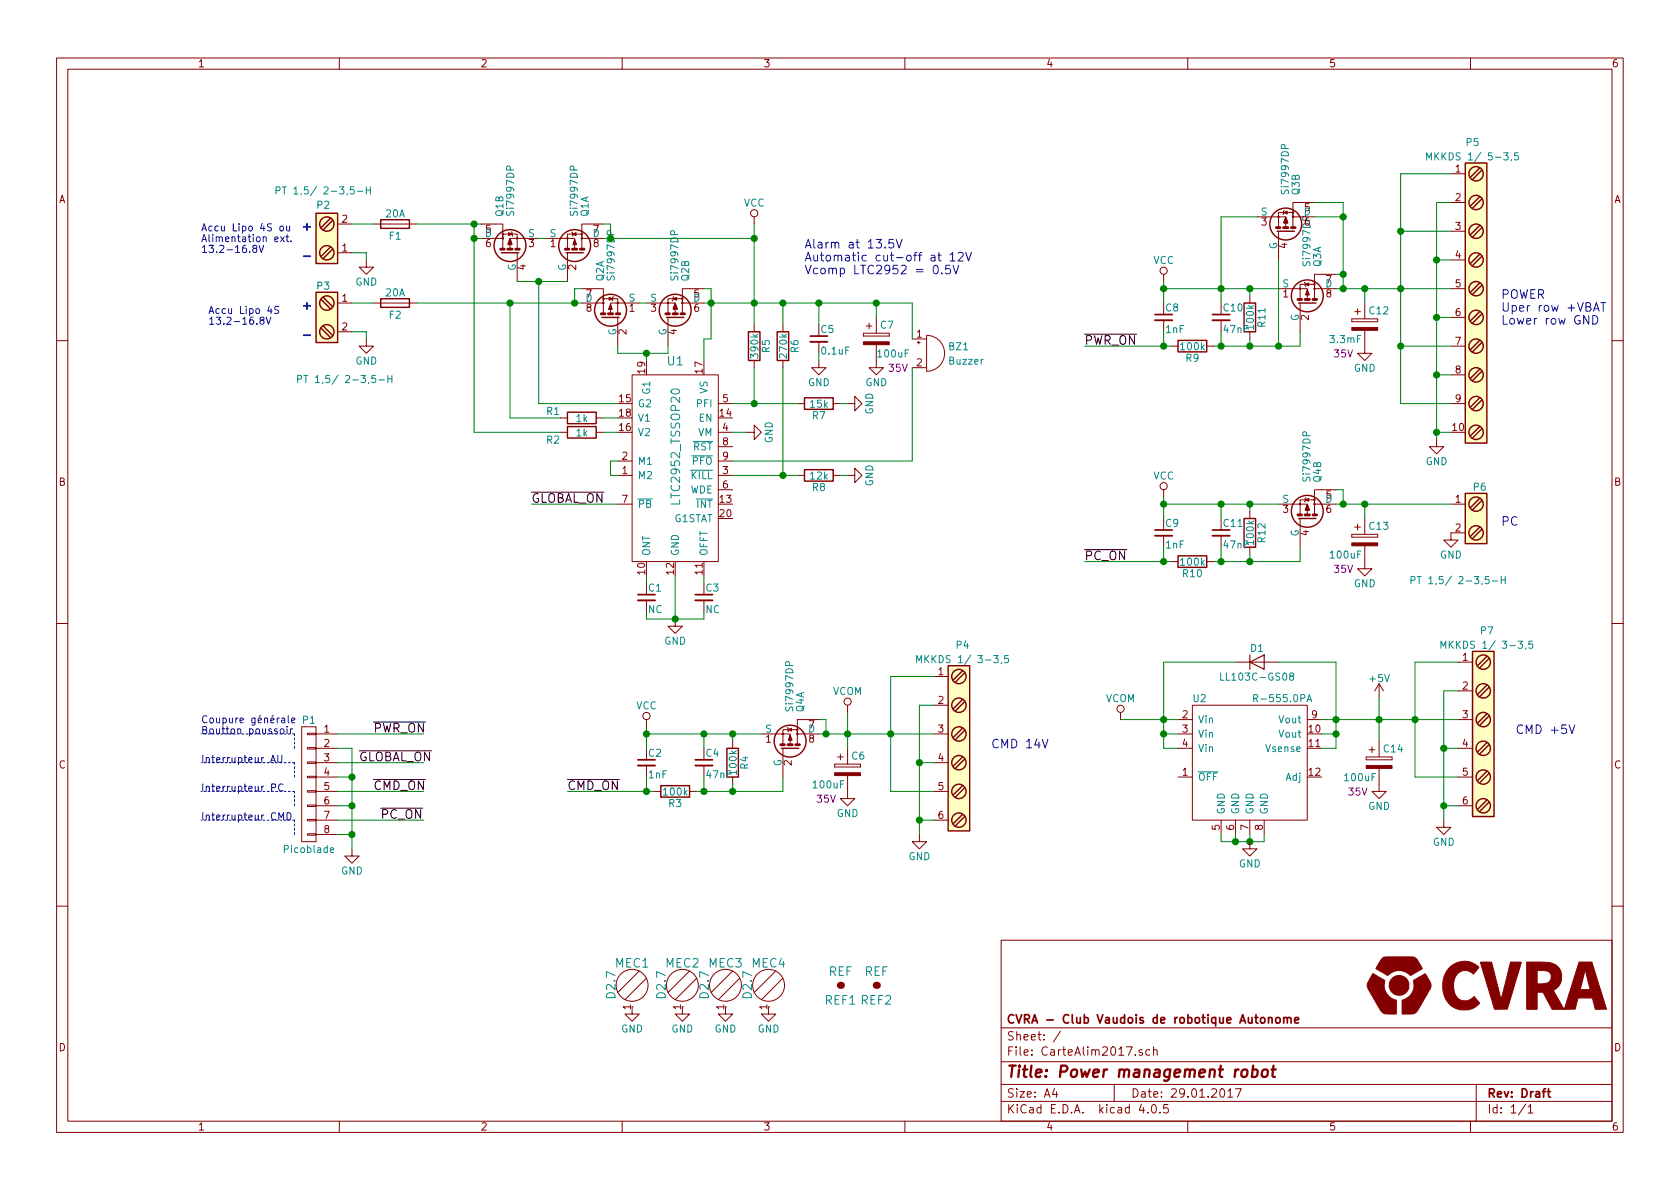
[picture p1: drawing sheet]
EESchema Schematic File Version 2
LIBS:logo
LIBS:power
LIBS:device
LIBS:transistors
LIBS:conn
LIBS:linear
LIBS:regul
LIBS:analog_switches
LIBS:texas
LIBS:intel
LIBS:audio
LIBS:interface
LIBS:digital-audio
LIBS:philips
LIBS:display
LIBS:cypress
LIBS:siliconi
LIBS:opto
LIBS:atmel
LIBS:contrib
LIBS:valves
LIBS:_antenna
LIBS:_audio
LIBS:_charge-pump-regulators
LIBS:_connectors
LIBS:_discrete
LIBS:_div
LIBS:_ic
LIBS:_linear-regulators
LIBS:_motor_drivers
LIBS:_power
LIBS:_sensors
LIBS:_stm32
LIBS:_transceiver
LIBS:_wireless
LIBS:Comp2014
LIBS:cvra
LIBS:IRF
LIBS:Mec
LIBS:National
LIBS:phoenix
LIBS:CarteAlim2017-cache
EELAYER 25 0
EELAYER END
$Descr A4 11693 8268
encoding utf-8
Sheet 1 1
Title "Power management robot"
Date "29.01.2017"
Rev "Draft"
Comp "CVRA - Club Vaudois de robotique Autonome"
Comment1 ""
Comment2 ""
Comment3 ""
Comment4 ""
$EndDescr
$Comp
L Screw_Terminal_1x02 P2
U 1 1
P 2250 1650
F 0 "P2" H 2250 1450 50  0000 C TNN
F 1 "PT 1,5/ 2-3,5-H" H 2250 1350 50  0000 C TNN
F 2 "cvra:Bornier_2p_3.5H" H 2250 1425 50  0001 C CNN
F 3 "" H 2225 1650 50  0001 C CNN
	1    2250 1650
	1    0    0    1   
$EndComp
$Comp
L Screw_Terminal_1x02 P3
U 1 1
P 2250 2200
F 0 "P3" H 2250 2450 50  0000 C TNN
F 1 "PT 1,5/ 2-3,5-H" H 2400 1800 50  0000 C TNN
F 2 "cvra:Bornier_2p_3.5H" H 2250 1975 50  0001 C CNN
F 3 "" H 2225 2200 50  0001 C CNN
	1    2250 2200
	1    0    0    -1  
$EndComp
$Comp
L Fuse F1
U 1 1
P 2750 1550
F 0 "F1" V 2830 1550 50  0000 C CNN
F 1 "20A" V 2675 1550 50  0000 C CNN
F 2 "_div:FuseHolder-Keystone-3557-2" V 2680 1550 50  0001 C CNN
F 3 "" H 2750 1550 50  0000 C CNN
	1    2750 1550
	0    1    1    0   
$EndComp
$Comp
L Fuse F2
U 1 1
P 2750 2100
F 0 "F2" V 2830 2100 50  0000 C CNN
F 1 "20A" V 2675 2100 50  0000 C CNN
F 2 "_div:FuseHolder-Keystone-3557-2" V 2680 2100 50  0001 C CNN
F 3 "" H 2750 2100 50  0000 C CNN
	1    2750 2100
	0    1    1    0   
$EndComp
$Comp
L CP C12
U 1 1
P 9500 2250
F 0 "C12" H 9525 2350 50  0000 L CNN
F 1 "3.3mF" H 9250 2150 50  0000 L CNN
F 2 "_div:CP_Radial_L31.50D16.00P7.50_H" H 9538 2100 50  0001 C CNN
F 3 "" H 9500 2250 50  0000 C CNN
F 4 "35V" H 9350 2050 50  0000 C CNN "Tension"
F 5 "565-3927-ND" H 9500 2250 60  0001 C CNN "Digikey"
	1    9500 2250
	1    0    0    -1  
$EndComp
$Comp
L LTC2952_TSSOP20 U1
U 1 1
P 4700 3100
F 0 "U1" H 4700 3700 60  0000 C CNN
F 1 "LTC2952_TSSOP20" V 4700 3100 60  0000 C CNN
F 2 "Housings_SSOP:TSSOP-20_4.4x6.5mm_Pitch0.65mm" H 4700 3100 60  0001 C CNN
F 3 "" H 4700 3100 60  0001 C CNN
	1    4700 3100
	1    0    0    -1  
$EndComp
$Comp
L Si7997DP Q2
U 1 1
P 4250 2200
F 0 "Q2" H 4500 2275 50  0000 L CNN
F 1 "Si7997DP" H 4500 2200 50  0000 L CNN
F 2 "_std:PowerPak-SO8_5.15x6.15mm_Pitch1.27mm" H 4500 2125 50  0001 L CNN
F 3 "" H 4250 2200 50  0000 L CNN
	1    4250 2200
	0    -1   -1   0   
$EndComp
$Comp
L Si7997DP Q2
U 2 1
P 4700 2200
F 0 "Q2" H 4950 2275 50  0000 L CNN
F 1 "Si7997DP" H 4950 2200 50  0000 L CNN
F 2 "_std:PowerPak-SO8_5.15x6.15mm_Pitch1.27mm" H 4950 2125 50  0001 L CNN
F 3 "" H 4700 2200 50  0000 L CNN
	2    4700 2200
	0    1    -1   0   
$EndComp
$Comp
L Si7997DP Q1
U 2 1
P 3550 1750
F 0 "Q1" H 3800 1825 50  0000 L CNN
F 1 "Si7997DP" H 3800 1750 50  0000 L CNN
F 2 "_std:PowerPak-SO8_5.15x6.15mm_Pitch1.27mm" H 3800 1675 50  0001 L CNN
F 3 "" H 3550 1750 50  0000 L CNN
	2    3550 1750
	0    -1   -1   0   
$EndComp
$Comp
L Si7997DP Q1
U 1 1
P 4000 1750
F 0 "Q1" H 4250 1825 50  0000 L CNN
F 1 "Si7997DP" H 4250 1750 50  0000 L CNN
F 2 "_std:PowerPak-SO8_5.15x6.15mm_Pitch1.27mm" H 4250 1675 50  0001 L CNN
F 3 "" H 4000 1750 50  0000 L CNN
	1    4000 1750
	0    1    -1   0   
$EndComp
$Comp
L R R6
U 1 1
P 5450 2400
F 0 "R6" V 5530 2400 50  0000 C CNN
F 1 "270k" V 5450 2400 50  0000 C CNN
F 2 "_std:_0603" V 5380 2400 50  0001 C CNN
F 3 "" H 5450 2400 50  0000 C CNN
	1    5450 2400
	1    0    0    -1  
$EndComp
$Comp
L R R7
U 1 1
P 5700 2800
F 0 "R7" V 5780 2800 50  0000 C CNN
F 1 "15k" V 5700 2800 50  0000 C CNN
F 2 "_std:_0603" V 5630 2800 50  0001 C CNN
F 3 "" H 5700 2800 50  0000 C CNN
	1    5700 2800
	0    1    1    0   
$EndComp
$Comp
L R R5
U 1 1
P 5250 2400
F 0 "R5" V 5330 2400 50  0000 C CNN
F 1 "390k" V 5250 2400 50  0000 C CNN
F 2 "_std:_0603" V 5180 2400 50  0001 C CNN
F 3 "" H 5250 2400 50  0000 C CNN
	1    5250 2400
	1    0    0    -1  
$EndComp
$Comp
L R R8
U 1 1
P 5700 3300
F 0 "R8" V 5780 3300 50  0000 C CNN
F 1 "12k" V 5700 3300 50  0000 C CNN
F 2 "_std:_0603" V 5630 3300 50  0001 C CNN
F 3 "" H 5700 3300 50  0000 C CNN
	1    5700 3300
	0    1    1    0   
$EndComp
$Comp
L GND #PWR01
U 1 1
P 4700 4300
F 0 "#PWR01" H 4700 4050 50  0001 C CNN
F 1 "GND" H 4700 4150 50  0000 C CNN
F 2 "" H 4700 4300 50  0000 C CNN
F 3 "" H 4700 4300 50  0000 C CNN
	1    4700 4300
	1    0    0    -1  
$EndComp
$Comp
L R R1
U 1 1
P 4050 2900
F 0 "R1" V 4000 2700 50  0000 C CNN
F 1 "1k" V 4050 2900 50  0000 C CNN
F 2 "_std:_0603" V 3980 2900 50  0001 C CNN
F 3 "" H 4050 2900 50  0000 C CNN
	1    4050 2900
	0    1    1    0   
$EndComp
$Comp
L R R2
U 1 1
P 4050 3000
F 0 "R2" V 4100 2800 50  0000 C CNN
F 1 "1k" V 4050 3000 50  0000 C CNN
F 2 "_std:_0603" V 3980 3000 50  0001 C CNN
F 3 "" H 4050 3000 50  0000 C CNN
	1    4050 3000
	0    1    1    0   
$EndComp
$Comp
L GND #PWR02
U 1 1
P 2550 1800
F 0 "#PWR02" H 2550 1550 50  0001 C CNN
F 1 "GND" H 2550 1650 50  0000 C CNN
F 2 "" H 2550 1800 50  0000 C CNN
F 3 "" H 2550 1800 50  0000 C CNN
	1    2550 1800
	1    0    0    -1  
$EndComp
$Comp
L GND #PWR03
U 1 1
P 2550 2350
F 0 "#PWR03" H 2550 2100 50  0001 C CNN
F 1 "GND" H 2550 2200 50  0000 C CNN
F 2 "" H 2550 2350 50  0000 C CNN
F 3 "" H 2550 2350 50  0000 C CNN
	1    2550 2350
	1    0    0    -1  
$EndComp
Wire Wire Line
	2450 1750 2550 1750
Wire Wire Line
	2550 1750 2550 1800
Wire Wire Line
	2450 1550 2600 1550
Wire Wire Line
	2450 2300 2550 2300
Wire Wire Line
	2550 2300 2550 2350
Wire Wire Line
	2450 2100 2600 2100
$Comp
L GND #PWR04
U 1 1
P 5200 3000
F 0 "#PWR04" H 5200 2750 50  0001 C CNN
F 1 "GND" H 5200 2850 50  0000 C CNN
F 2 "" H 5200 3000 50  0000 C CNN
F 3 "" H 5200 3000 50  0000 C CNN
	1    5200 3000
	0    -1   -1   0   
$EndComp
Wire Wire Line
	5100 3000 5200 3000
$Comp
L C_Small C3
U 1 1
P 4900 4150
F 0 "C3" H 4910 4220 50  0000 L CNN
F 1 "NC" H 4910 4070 50  0000 L CNN
F 2 "_std:_0603" H 4900 4150 50  0001 C CNN
F 3 "" H 4900 4150 50  0000 C CNN
	1    4900 4150
	1    0    0    -1  
$EndComp
$Comp
L C_Small C1
U 1 1
P 4500 4150
F 0 "C1" H 4510 4220 50  0000 L CNN
F 1 "NC" H 4510 4070 50  0000 L CNN
F 2 "_std:_0603" H 4500 4150 50  0001 C CNN
F 3 "" H 4500 4150 50  0000 C CNN
	1    4500 4150
	1    0    0    -1  
$EndComp
Wire Wire Line
	4500 4000 4500 4050
Wire Wire Line
	4900 4050 4900 4000
Wire Wire Line
	4500 4250 4500 4300
Wire Wire Line
	4500 4300 4900 4300
Wire Wire Line
	4900 4300 4900 4250
Connection ~ 4700 4300
Wire Wire Line
	4700 4000 4700 4300
Wire Wire Line
	4300 3200 4250 3200
Wire Wire Line
	4250 3200 4250 3300
Wire Wire Line
	4250 3300 4300 3300
$Comp
L C_Small C5
U 1 1
P 5700 2350
F 0 "C5" H 5710 2420 50  0000 L CNN
F 1 "0.1uF" H 5710 2270 50  0000 L CNN
F 2 "_std:_0603" H 5700 2350 50  0001 C CNN
F 3 "" H 5700 2350 50  0000 C CNN
	1    5700 2350
	1    0    0    -1  
$EndComp
Wire Wire Line
	4900 2100 6350 2100
Wire Wire Line
	5700 2100 5700 2250
Wire Wire Line
	5450 2250 5450 2100
Connection ~ 5450 2100
Wire Wire Line
	5250 1550 5250 2250
Connection ~ 5250 2100
Wire Wire Line
	4900 2000 4950 2000
Wire Wire Line
	4950 2000 4950 2350
Connection ~ 4950 2100
Wire Wire Line
	4900 2500 4900 2350
Wire Wire Line
	4900 2350 4950 2350
Wire Wire Line
	4500 2100 4450 2100
Wire Wire Line
	4300 2400 4300 2450
Wire Wire Line
	4300 2450 4650 2450
Wire Wire Line
	4650 2450 4650 2400
Wire Wire Line
	4500 2500 4500 2450
Connection ~ 4500 2450
Wire Wire Line
	4050 2000 4000 2000
Wire Wire Line
	4000 2000 4000 2100
Wire Wire Line
	2900 2100 4050 2100
Wire Wire Line
	4200 2900 4300 2900
Wire Wire Line
	4200 3000 4300 3000
Wire Wire Line
	5100 2800 5550 2800
Wire Wire Line
	5250 2550 5250 2800
Connection ~ 5250 2800
Wire Wire Line
	5450 2550 5450 3300
Wire Wire Line
	5100 3300 5550 3300
Connection ~ 5450 3300
$Comp
L GND #PWR05
U 1 1
P 5900 2800
F 0 "#PWR05" H 5900 2550 50  0001 C CNN
F 1 "GND" H 5900 2650 50  0000 C CNN
F 2 "" H 5900 2800 50  0000 C CNN
F 3 "" H 5900 2800 50  0000 C CNN
	1    5900 2800
	0    -1   -1   0   
$EndComp
$Comp
L GND #PWR06
U 1 1
P 5900 3300
F 0 "#PWR06" H 5900 3050 50  0001 C CNN
F 1 "GND" H 5900 3150 50  0000 C CNN
F 2 "" H 5900 3300 50  0000 C CNN
F 3 "" H 5900 3300 50  0000 C CNN
	1    5900 3300
	0    -1   -1   0   
$EndComp
Wire Wire Line
	5850 2800 5900 2800
Wire Wire Line
	5850 3300 5900 3300
$Comp
L Buzzer BZ1
U 1 1
P 6450 2450
F 0 "BZ1" H 6600 2500 50  0000 L CNN
F 1 "Buzzer" H 6600 2400 50  0000 L CNN
F 2 "_div:_Buzzer_PUIAudio_AI-1433-TWT-R" V 6425 2550 50  0001 C CNN
F 3 "" V 6425 2550 50  0000 C CNN
F 4 "668-1341-ND" H 6450 2450 60  0001 C CNN "Digikey"
	1    6450 2450
	1    0    0    -1  
$EndComp
Wire Wire Line
	6350 2550 6350 3200
Wire Wire Line
	6350 3200 5100 3200
Wire Wire Line
	6350 2100 6350 2350
Connection ~ 5700 2100
$Comp
L GND #PWR07
U 1 1
P 5700 2500
F 0 "#PWR07" H 5700 2250 50  0001 C CNN
F 1 "GND" H 5700 2350 50  0000 C CNN
F 2 "" H 5700 2500 50  0000 C CNN
F 3 "" H 5700 2500 50  0000 C CNN
	1    5700 2500
	1    0    0    -1  
$EndComp
Wire Wire Line
	5700 2450 5700 2500
Wire Wire Line
	4200 1550 4250 1550
Wire Wire Line
	4250 1550 4250 1650
Wire Wire Line
	4200 1650 5250 1650
Wire Wire Line
	3750 1650 3800 1650
Wire Wire Line
	3600 1950 3950 1950
Wire Wire Line
	4300 2800 3750 2800
Wire Wire Line
	3750 2800 3750 1950
Connection ~ 3750 1950
Connection ~ 4250 1650
Wire Wire Line
	3900 2900 3550 2900
Wire Wire Line
	3550 2900 3550 2100
Connection ~ 4000 2100
Wire Wire Line
	2900 1550 3350 1550
Wire Wire Line
	3300 1550 3300 3000
Wire Wire Line
	3300 1650 3350 1650
Wire Wire Line
	3300 3000 3900 3000
Connection ~ 3300 1650
Connection ~ 3550 2100
Connection ~ 3300 1550
$Comp
L VCC #PWR08
U 1 1
P 5250 1550
F 0 "#PWR08" H 5250 1400 50  0001 C CNN
F 1 "VCC" H 5250 1700 50  0000 C CNN
F 2 "" H 5250 1550 50  0000 C CNN
F 3 "" H 5250 1550 50  0000 C CNN
	1    5250 1550
	1    0    0    -1  
$EndComp
Connection ~ 5250 1650
$Comp
L Si7997DP Q3
U 1 1
P 9100 2100
F 0 "Q3" H 9350 2175 50  0000 L CNN
F 1 "Si7997DP" H 9350 2100 50  0000 L CNN
F 2 "_std:PowerPak-SO8_5.15x6.15mm_Pitch1.27mm" H 9350 2025 50  0001 L CNN
F 3 "" H 9100 2100 50  0000 L CNN
	1    9100 2100
	0    1    -1   0   
$EndComp
$Comp
L R R11
U 1 1
P 8700 2200
F 0 "R11" V 8780 2200 50  0000 C CNN
F 1 "100k" V 8700 2200 50  0000 C CNN
F 2 "_std:_0603" V 8630 2200 50  0001 C CNN
F 3 "" H 8700 2200 50  0000 C CNN
	1    8700 2200
	1    0    0    -1  
$EndComp
$Comp
L C_Small C10
U 1 1
P 8500 2200
F 0 "C10" H 8510 2270 50  0000 L CNN
F 1 "47nF" H 8510 2120 50  0000 L CNN
F 2 "_std:_0603" H 8500 2200 50  0001 C CNN
F 3 "" H 8500 2200 50  0000 C CNN
	1    8500 2200
	1    0    0    -1  
$EndComp
$Comp
L R R9
U 1 1
P 8300 2400
F 0 "R9" V 8380 2400 50  0000 C CNN
F 1 "100k" V 8300 2400 50  0000 C CNN
F 2 "_std:_0603" V 8230 2400 50  0001 C CNN
F 3 "" H 8300 2400 50  0000 C CNN
	1    8300 2400
	0    1    1    0   
$EndComp
$Comp
L C_Small C8
U 1 1
P 8100 2200
F 0 "C8" H 8110 2270 50  0000 L CNN
F 1 "1nF" H 8110 2120 50  0000 L CNN
F 2 "_std:_0603" H 8100 2200 50  0001 C CNN
F 3 "" H 8100 2200 50  0000 C CNN
	1    8100 2200
	1    0    0    -1  
$EndComp
Wire Wire Line
	8100 2000 8900 2000
Wire Wire Line
	8100 1950 8100 2100
Wire Wire Line
	8500 1500 8500 2100
Connection ~ 8500 2000
Wire Wire Line
	8700 2050 8700 2000
Connection ~ 8700 2000
Wire Wire Line
	9050 2400 9050 2300
Wire Wire Line
	8450 2400 9050 2400
Wire Wire Line
	8700 2350 8700 2400
Connection ~ 8700 2400
Wire Wire Line
	8500 2300 8500 2400
Connection ~ 8500 2400
Wire Wire Line
	8100 2300 8100 2400
Wire Wire Line
	7550 2400 8150 2400
Wire Wire Line
	9300 1900 9350 1900
Wire Wire Line
	9350 1400 9350 2000
Wire Wire Line
	9300 2000 10100 2000
Wire Wire Line
	9500 2000 9500 2100
Connection ~ 9350 2000
$Comp
L GND #PWR09
U 1 1
P 9500 2400
F 0 "#PWR09" H 9500 2150 50  0001 C CNN
F 1 "GND" H 9500 2250 50  0000 C CNN
F 2 "" H 9500 2400 50  0000 C CNN
F 3 "" H 9500 2400 50  0000 C CNN
	1    9500 2400
	1    0    0    -1  
$EndComp
$Comp
L Screw_Terminal_1x10 P5
U 1 1
P 10300 2100
F 0 "P5" H 10350 3250 50  0000 C TNN
F 1 "MKKDS 1/ 5-3,5" H 10350 3150 50  0000 C TNN
F 2 "_connectors:_Pheonix_MKKDS-1-5-3.5mm" H 10300 1075 50  0001 C CNN
F 3 "" H 10275 2900 50  0001 C CNN
	1    10300 2100
	-1   0    0    -1  
$EndComp
Wire Wire Line
	10100 1200 9750 1200
Wire Wire Line
	9750 1200 9750 2800
Connection ~ 9500 2000
Wire Wire Line
	10100 1600 9750 1600
Connection ~ 9750 1600
Wire Wire Line
	9750 2400 10100 2400
Wire Wire Line
	9750 2800 10100 2800
Connection ~ 9750 2400
Wire Wire Line
	10100 1400 10000 1400
Wire Wire Line
	10000 1400 10000 3050
Wire Wire Line
	10000 3000 10100 3000
$Comp
L GND #PWR010
U 1 1
P 10000 3050
F 0 "#PWR010" H 10000 2800 50  0001 C CNN
F 1 "GND" H 10000 2900 50  0000 C CNN
F 2 "" H 10000 3050 50  0000 C CNN
F 3 "" H 10000 3050 50  0000 C CNN
	1    10000 3050
	1    0    0    -1  
$EndComp
Connection ~ 10000 3000
Wire Wire Line
	10100 2600 10000 2600
Connection ~ 10000 2600
Wire Wire Line
	10100 2200 10000 2200
Connection ~ 10000 2200
Wire Wire Line
	10100 1800 10000 1800
Connection ~ 10000 1800
Connection ~ 9750 2000
Text Notes 10450 2250 0    60   ~ 0
POWER\nUper row +VBAT\nLower row GND
$Comp
L VCC #PWR011
U 1 1
P 8100 1950
F 0 "#PWR011" H 8100 1800 50  0001 C CNN
F 1 "VCC" H 8100 2100 50  0000 C CNN
F 2 "" H 8100 1950 50  0000 C CNN
F 3 "" H 8100 1950 50  0000 C CNN
	1    8100 1950
	1    0    0    -1  
$EndComp
Connection ~ 8100 2000
Connection ~ 8100 2400
Text Label 7550 2400 0    60   ~ 0
~PWR_ON
Wire Wire Line
	3700 3500 4300 3500
Text Label 3700 3500 0    60   ~ 0
~GLOBAL_ON
$Comp
L CP C13
U 1 1
P 9500 3750
F 0 "C13" H 9525 3850 50  0000 L CNN
F 1 "100uF" H 9250 3650 50  0000 L CNN
F 2 "Capacitors_ThroughHole:CP_Radial_D8.0mm_P3.50mm" H 9538 3600 50  0001 C CNN
F 3 "" H 9500 3750 50  0000 C CNN
F 4 "35V" H 9350 3550 50  0000 C CNN "Tension"
F 5 "P12392-ND" H 9500 3750 60  0001 C CNN "Digikey"
	1    9500 3750
	1    0    0    -1  
$EndComp
$Comp
L Si7997DP Q4
U 2 1
P 9100 3600
F 0 "Q4" H 9350 3675 50  0000 L CNN
F 1 "Si7997DP" H 9350 3600 50  0000 L CNN
F 2 "_std:PowerPak-SO8_5.15x6.15mm_Pitch1.27mm" H 9350 3525 50  0001 L CNN
F 3 "" H 9100 3600 50  0000 L CNN
	2    9100 3600
	0    1    -1   0   
$EndComp
$Comp
L R R12
U 1 1
P 8700 3700
F 0 "R12" V 8780 3700 50  0000 C CNN
F 1 "100k" V 8700 3700 50  0000 C CNN
F 2 "_std:_0603" V 8630 3700 50  0001 C CNN
F 3 "" H 8700 3700 50  0000 C CNN
	1    8700 3700
	1    0    0    -1  
$EndComp
$Comp
L C_Small C11
U 1 1
P 8500 3700
F 0 "C11" H 8510 3770 50  0000 L CNN
F 1 "47nF" H 8510 3620 50  0000 L CNN
F 2 "_std:_0603" H 8500 3700 50  0001 C CNN
F 3 "" H 8500 3700 50  0000 C CNN
	1    8500 3700
	1    0    0    -1  
$EndComp
$Comp
L R R10
U 1 1
P 8300 3900
F 0 "R10" V 8380 3900 50  0000 C CNN
F 1 "100k" V 8300 3900 50  0000 C CNN
F 2 "_std:_0603" V 8230 3900 50  0001 C CNN
F 3 "" H 8300 3900 50  0000 C CNN
	1    8300 3900
	0    1    1    0   
$EndComp
$Comp
L C_Small C9
U 1 1
P 8100 3700
F 0 "C9" H 8110 3770 50  0000 L CNN
F 1 "1nF" H 8110 3620 50  0000 L CNN
F 2 "_std:_0603" H 8100 3700 50  0001 C CNN
F 3 "" H 8100 3700 50  0000 C CNN
	1    8100 3700
	1    0    0    -1  
$EndComp
Wire Wire Line
	8100 3500 8900 3500
Wire Wire Line
	8100 3450 8100 3600
Wire Wire Line
	8500 3600 8500 3500
Connection ~ 8500 3500
Wire Wire Line
	8700 3550 8700 3500
Connection ~ 8700 3500
Wire Wire Line
	9050 3900 9050 3800
Wire Wire Line
	8450 3900 9050 3900
Wire Wire Line
	8700 3850 8700 3900
Connection ~ 8700 3900
Wire Wire Line
	8500 3800 8500 3900
Connection ~ 8500 3900
Wire Wire Line
	8100 3800 8100 3900
Wire Wire Line
	7550 3900 8150 3900
Wire Wire Line
	9300 3400 9350 3400
Wire Wire Line
	9350 3400 9350 3500
Wire Wire Line
	9300 3500 10100 3500
Wire Wire Line
	9500 3500 9500 3600
Connection ~ 9350 3500
$Comp
L GND #PWR012
U 1 1
P 9500 3900
F 0 "#PWR012" H 9500 3650 50  0001 C CNN
F 1 "GND" H 9500 3750 50  0000 C CNN
F 2 "" H 9500 3900 50  0000 C CNN
F 3 "" H 9500 3900 50  0000 C CNN
	1    9500 3900
	1    0    0    -1  
$EndComp
Connection ~ 9500 3500
$Comp
L VCC #PWR013
U 1 1
P 8100 3450
F 0 "#PWR013" H 8100 3300 50  0001 C CNN
F 1 "VCC" H 8100 3600 50  0000 C CNN
F 2 "" H 8100 3450 50  0000 C CNN
F 3 "" H 8100 3450 50  0000 C CNN
	1    8100 3450
	1    0    0    -1  
$EndComp
Connection ~ 8100 3500
Connection ~ 8100 3900
Text Label 7550 3900 0    60   ~ 0
~PC_ON
$Comp
L Screw_Terminal_1x02 P6
U 1 1
P 10300 3600
F 0 "P6" H 10300 3850 50  0000 C TNN
F 1 "PT 1,5/ 2-3,5-H" H 10450 3200 50  0000 C TNN
F 2 "cvra:Bornier_2p_3.5H" H 10300 3375 50  0001 C CNN
F 3 "" H 10275 3600 50  0001 C CNN
	1    10300 3600
	-1   0    0    -1  
$EndComp
$Comp
L GND #PWR014
U 1 1
P 10100 3700
F 0 "#PWR014" H 10100 3450 50  0001 C CNN
F 1 "GND" H 10100 3550 50  0000 C CNN
F 2 "" H 10100 3700 50  0000 C CNN
F 3 "" H 10100 3700 50  0000 C CNN
	1    10100 3700
	1    0    0    -1  
$EndComp
Text Notes 10450 3650 0    60   ~ 0
PC
$Comp
L CP C6
U 1 1
P 5900 5350
F 0 "C6" H 5925 5450 50  0000 L CNN
F 1 "100uF" H 5650 5250 50  0000 L CNN
F 2 "Capacitors_ThroughHole:CP_Radial_D8.0mm_P3.50mm" H 5938 5200 50  0001 C CNN
F 3 "" H 5900 5350 50  0000 C CNN
F 4 "35V" H 5750 5150 50  0000 C CNN "Tension"
F 5 "P12392-ND" H 5900 5350 60  0001 C CNN "Digikey"
	1    5900 5350
	1    0    0    -1  
$EndComp
$Comp
L Si7997DP Q4
U 1 1
P 5500 5200
F 0 "Q4" H 5750 5275 50  0000 L CNN
F 1 "Si7997DP" H 5750 5200 50  0000 L CNN
F 2 "_std:PowerPak-SO8_5.15x6.15mm_Pitch1.27mm" H 5750 5125 50  0001 L CNN
F 3 "" H 5500 5200 50  0000 L CNN
	1    5500 5200
	0    1    -1   0   
$EndComp
$Comp
L R R4
U 1 1
P 5100 5300
F 0 "R4" V 5180 5300 50  0000 C CNN
F 1 "100k" V 5100 5300 50  0000 C CNN
F 2 "_std:_0603" V 5030 5300 50  0001 C CNN
F 3 "" H 5100 5300 50  0000 C CNN
	1    5100 5300
	1    0    0    -1  
$EndComp
$Comp
L C_Small C4
U 1 1
P 4900 5300
F 0 "C4" H 4910 5370 50  0000 L CNN
F 1 "47nF" H 4910 5220 50  0000 L CNN
F 2 "_std:_0603" H 4900 5300 50  0001 C CNN
F 3 "" H 4900 5300 50  0000 C CNN
	1    4900 5300
	1    0    0    -1  
$EndComp
$Comp
L R R3
U 1 1
P 4700 5500
F 0 "R3" V 4780 5500 50  0000 C CNN
F 1 "100k" V 4700 5500 50  0000 C CNN
F 2 "_std:_0603" V 4630 5500 50  0001 C CNN
F 3 "" H 4700 5500 50  0000 C CNN
	1    4700 5500
	0    1    1    0   
$EndComp
$Comp
L C_Small C2
U 1 1
P 4500 5300
F 0 "C2" H 4510 5370 50  0000 L CNN
F 1 "1nF" H 4510 5220 50  0000 L CNN
F 2 "_std:_0603" H 4500 5300 50  0001 C CNN
F 3 "" H 4500 5300 50  0000 C CNN
	1    4500 5300
	1    0    0    -1  
$EndComp
Wire Wire Line
	4500 5100 5300 5100
Wire Wire Line
	4500 5050 4500 5200
Wire Wire Line
	4900 5200 4900 5100
Connection ~ 4900 5100
Wire Wire Line
	5100 5150 5100 5100
Connection ~ 5100 5100
Wire Wire Line
	5450 5500 5450 5400
Wire Wire Line
	4850 5500 5450 5500
Wire Wire Line
	5100 5450 5100 5500
Connection ~ 5100 5500
Wire Wire Line
	4900 5400 4900 5500
Connection ~ 4900 5500
Wire Wire Line
	4500 5400 4500 5500
Wire Wire Line
	3950 5500 4550 5500
Wire Wire Line
	5700 5000 5750 5000
Wire Wire Line
	5750 5000 5750 5100
Wire Wire Line
	5700 5100 6500 5100
Wire Wire Line
	5900 4950 5900 5200
Connection ~ 5750 5100
$Comp
L GND #PWR015
U 1 1
P 5900 5500
F 0 "#PWR015" H 5900 5250 50  0001 C CNN
F 1 "GND" H 5900 5350 50  0000 C CNN
F 2 "" H 5900 5500 50  0000 C CNN
F 3 "" H 5900 5500 50  0000 C CNN
	1    5900 5500
	1    0    0    -1  
$EndComp
Connection ~ 5900 5100
$Comp
L VCC #PWR016
U 1 1
P 4500 5050
F 0 "#PWR016" H 4500 4900 50  0001 C CNN
F 1 "VCC" H 4500 5200 50  0000 C CNN
F 2 "" H 4500 5050 50  0000 C CNN
F 3 "" H 4500 5050 50  0000 C CNN
	1    4500 5050
	1    0    0    -1  
$EndComp
Connection ~ 4500 5100
Connection ~ 4500 5500
Text Label 3950 5500 0    60   ~ 0
~CMD_ON
$Comp
L Screw_Terminal_1x06 P4
U 1 1
P 6700 5200
F 0 "P4" H 6700 5950 50  0000 C TNN
F 1 "MKKDS 1/ 3-3,5" H 6700 5850 50  0000 C TNN
F 2 "_connectors:_Pheonix_MKKDS-1-3-3.5mm" H 6700 4575 50  0001 C CNN
F 3 "" H 6675 5600 50  0001 C CNN
	1    6700 5200
	-1   0    0    -1  
$EndComp
Wire Wire Line
	6500 4700 6200 4700
Wire Wire Line
	6200 4700 6200 5500
Connection ~ 6200 5100
Wire Wire Line
	6200 5500 6500 5500
Wire Wire Line
	6500 4900 6400 4900
Wire Wire Line
	6400 4900 6400 5800
Wire Wire Line
	6400 5700 6500 5700
Wire Wire Line
	6500 5300 6400 5300
Connection ~ 6400 5300
Connection ~ 6400 5700
$Comp
L GND #PWR017
U 1 1
P 6400 5800
F 0 "#PWR017" H 6400 5550 50  0001 C CNN
F 1 "GND" H 6400 5650 50  0000 C CNN
F 2 "" H 6400 5800 50  0000 C CNN
F 3 "" H 6400 5800 50  0000 C CNN
	1    6400 5800
	1    0    0    -1  
$EndComp
$Comp
L VCOM #PWR018
U 1 1
P 5900 4950
F 0 "#PWR018" H 5900 4800 50  0001 C CNN
F 1 "VCOM" H 5900 5100 50  0000 C CNN
F 2 "" H 5900 4950 50  0000 C CNN
F 3 "" H 5900 4950 50  0000 C CNN
	1    5900 4950
	1    0    0    -1  
$EndComp
$Comp
L R-5xxxA U2
U 1 1
P 8700 5200
F 0 "U2" H 8350 5550 50  0000 C CNN
F 1 "R-555.0PA" H 8925 5550 50  0000 C CNN
F 2 "_div:DCDC-Conv_Recom_R-5xxxPA" H 8700 5300 50  0001 C CNN
F 3 "DOCUMENTATION" H 8700 5300 50  0001 C CNN
F 4 "945-2315-5-ND" H 8700 5200 50  0001 C CNN "Digikey"
	1    8700 5200
	1    0    0    -1  
$EndComp
Wire Wire Line
	8500 5800 8500 5850
Wire Wire Line
	8500 5850 8800 5850
Wire Wire Line
	8800 5850 8800 5800
Wire Wire Line
	8700 5800 8700 5850
Connection ~ 8700 5850
Wire Wire Line
	8600 5800 8600 5850
Connection ~ 8600 5850
$Comp
L GND #PWR019
U 1 1
P 8700 5850
F 0 "#PWR019" H 8700 5600 50  0001 C CNN
F 1 "GND" H 8700 5700 50  0000 C CNN
F 2 "" H 8700 5850 50  0000 C CNN
F 3 "" H 8700 5850 50  0000 C CNN
	1    8700 5850
	1    0    0    -1  
$EndComp
Wire Wire Line
	9300 5200 9200 5200
Wire Wire Line
	9300 4600 9300 5200
Wire Wire Line
	9200 5000 10150 5000
Wire Wire Line
	9200 5100 9300 5100
Connection ~ 9300 5100
Connection ~ 9300 5000
Wire Wire Line
	7800 5000 8200 5000
Wire Wire Line
	8100 4600 8100 5200
Wire Wire Line
	8100 5200 8200 5200
Wire Wire Line
	8200 5100 8100 5100
Connection ~ 8100 5100
$Comp
L CP C14
U 1 1
P 9600 5300
F 0 "C14" H 9625 5400 50  0000 L CNN
F 1 "100uF" H 9350 5200 50  0000 L CNN
F 2 "Capacitors_ThroughHole:CP_Radial_D8.0mm_P3.50mm" H 9638 5150 50  0001 C CNN
F 3 "" H 9600 5300 50  0000 C CNN
F 4 "35V" H 9450 5100 50  0000 C CNN "Tension"
F 5 "P12392-ND" H 9600 5300 60  0001 C CNN "Digikey"
	1    9600 5300
	1    0    0    -1  
$EndComp
$Comp
L GND #PWR020
U 1 1
P 9600 5450
F 0 "#PWR020" H 9600 5200 50  0001 C CNN
F 1 "GND" H 9600 5300 50  0000 C CNN
F 2 "" H 9600 5450 50  0000 C CNN
F 3 "" H 9600 5450 50  0000 C CNN
	1    9600 5450
	1    0    0    -1  
$EndComp
$Comp
L Screw_Terminal_1x06 P7
U 1 1
P 10350 5100
F 0 "P7" H 10350 5850 50  0000 C TNN
F 1 "MKKDS 1/ 3-3,5" H 10350 5750 50  0000 C TNN
F 2 "_connectors:_Pheonix_MKKDS-1-3-3.5mm" H 10350 4475 50  0001 C CNN
F 3 "" H 10325 5500 50  0001 C CNN
	1    10350 5100
	-1   0    0    -1  
$EndComp
Wire Wire Line
	10150 4600 9850 4600
Wire Wire Line
	9850 4600 9850 5400
Connection ~ 9850 5000
Wire Wire Line
	9850 5400 10150 5400
Wire Wire Line
	10150 4800 10050 4800
Wire Wire Line
	10050 4800 10050 5700
Wire Wire Line
	10050 5600 10150 5600
Wire Wire Line
	10150 5200 10050 5200
Connection ~ 10050 5200
Connection ~ 10050 5600
$Comp
L GND #PWR021
U 1 1
P 10050 5700
F 0 "#PWR021" H 10050 5450 50  0001 C CNN
F 1 "GND" H 10050 5550 50  0000 C CNN
F 2 "" H 10050 5700 50  0000 C CNN
F 3 "" H 10050 5700 50  0000 C CNN
	1    10050 5700
	1    0    0    -1  
$EndComp
$Comp
L +5V #PWR022
U 1 1
P 9600 4850
F 0 "#PWR022" H 9600 4700 50  0001 C CNN
F 1 "+5V" H 9600 4990 50  0000 C CNN
F 2 "" H 9600 4850 50  0000 C CNN
F 3 "" H 9600 4850 50  0000 C CNN
	1    9600 4850
	1    0    0    -1  
$EndComp
Wire Wire Line
	9600 4850 9600 5150
Connection ~ 9600 5000
Text Notes 10550 5100 0    60   ~ 0
CMD +5V
$Comp
L D D1
U 1 1
P 8750 4600
F 0 "D1" H 8750 4700 50  0000 C CNN
F 1 "LL103C-GS08" H 8750 4500 50  0000 C CNN
F 2 "Diodes_SMD:D_MiniMELF_Standard" H 8750 4600 50  0001 C CNN
F 3 "" H 8750 4600 50  0000 C CNN
	1    8750 4600
	1    0    0    -1  
$EndComp
Wire Wire Line
	9300 4600 8900 4600
Wire Wire Line
	8600 4600 8100 4600
Connection ~ 8100 5000
Text Notes 6900 5200 0    60   ~ 0
CMD 14V
$Comp
L VCOM #PWR023
U 1 1
P 7800 5000
F 0 "#PWR023" H 7800 4850 50  0001 C CNN
F 1 "VCOM" H 7800 5150 50  0000 C CNN
F 2 "" H 7800 5000 50  0000 C CNN
F 3 "" H 7800 5000 50  0000 C CNN
	1    7800 5000
	1    0    0    -1  
$EndComp
$Comp
L CONN_01X08 P1
U 1 1
P 2150 5450
F 0 "P1" H 2150 5900 50  0000 C CNN
F 1 "Picoblade" H 2150 5000 50  0000 C CNN
F 2 "_connectors:Molex-PicoBlade-8" H 2150 5450 50  0001 C CNN
F 3 "" H 2150 5450 50  0000 C CNN
	1    2150 5450
	-1   0    0    -1  
$EndComp
Wire Wire Line
	2350 5500 2950 5500
Text Label 2600 5500 0    60   ~ 0
~CMD_ON
Wire Wire Line
	2350 5200 2450 5200
Wire Wire Line
	2450 5200 2450 5900
Wire Wire Line
	2350 5400 2450 5400
Connection ~ 2450 5400
Wire Wire Line
	2350 5600 2450 5600
Connection ~ 2450 5600
Wire Wire Line
	2350 5800 2450 5800
Connection ~ 2450 5800
$Comp
L GND #PWR024
U 1 1
P 2450 5900
F 0 "#PWR024" H 2450 5650 50  0001 C CNN
F 1 "GND" H 2450 5750 50  0000 C CNN
F 2 "" H 2450 5900 50  0000 C CNN
F 3 "" H 2450 5900 50  0000 C CNN
	1    2450 5900
	1    0    0    -1  
$EndComp
Wire Wire Line
	2350 5300 2950 5300
Text Label 2500 5300 0    60   ~ 0
~GLOBAL_ON
Wire Wire Line
	2350 5100 2950 5100
Text Label 2600 5100 0    60   ~ 0
~PWR_ON
Wire Wire Line
	2350 5700 2950 5700
Text Label 2650 5700 0    60   ~ 0
~PC_ON
Wire Notes Line
	2050 5200 2050 5100
Wire Notes Line
	2050 5100 1400 5100
Wire Notes Line
	2050 5400 2050 5300
Wire Notes Line
	2050 5300 1400 5300
Wire Notes Line
	2050 5600 2050 5500
Wire Notes Line
	2050 5500 1400 5500
Wire Notes Line
	2050 5800 2050 5700
Wire Notes Line
	2050 5700 1400 5700
Text Notes 1400 5100 0    50   ~ 0
Coupure générale\nBoutton poussoir
Text Notes 1400 5300 0    50   ~ 0
Interrupteur AU
Text Notes 1400 5500 0    50   ~ 0
Interrupteur PC
Text Notes 1400 5700 0    50   ~ 0
Interrupteur CMD
$Comp
L CP C7
U 1 1
P 6100 2350
F 0 "C7" H 6125 2450 50  0000 L CNN
F 1 "100uF" H 6100 2250 50  0000 L CNN
F 2 "Capacitors_ThroughHole:CP_Radial_D8.0mm_P3.50mm" H 6138 2200 50  0001 C CNN
F 3 "" H 6100 2350 50  0000 C CNN
F 4 "35V" H 6250 2150 50  0000 C CNN "Tension"
F 5 "P12392-ND" H 6100 2350 60  0001 C CNN "Digikey"
	1    6100 2350
	1    0    0    -1  
$EndComp
$Comp
L GND #PWR025
U 1 1
P 6100 2500
F 0 "#PWR025" H 6100 2250 50  0001 C CNN
F 1 "GND" H 6100 2350 50  0000 C CNN
F 2 "" H 6100 2500 50  0000 C CNN
F 3 "" H 6100 2500 50  0000 C CNN
	1    6100 2500
	1    0    0    -1  
$EndComp
Wire Wire Line
	6100 2200 6100 2100
Connection ~ 6100 2100
Text Notes 1450 2250 0    50   ~ 0
Accu Lipo 4S\n13.2-16.8V
Text Notes 1400 1750 0    50   ~ 0
Accu Lipo 4S ou\nAlimentation ext.\n13.2-16.8V
Text Notes 2100 1800 0    60   ~ 12
+\n\n-
Text Notes 2100 2350 0    60   ~ 12
+\n\n-
$Comp
L CVRA_logo #G1
U 1 1
P 10350 6850
F 0 "#G1" H 10350 6682 60  0001 C CNN
F 1 "CVRA_logo" H 10350 7018 60  0001 C CNN
F 2 "" H 10350 6850 60  0001 C CNN
F 3 "" H 10350 6850 60  0001 C CNN
	1    10350 6850
	1    0    0    -1  
$EndComp
$Comp
L MEC MEC1
U 1 1
P 4400 6850
F 0 "MEC1" V 4550 6850 60  0000 C CNN
F 1 "D2.7" H 4400 7000 60  0000 C CNN
F 2 "Mounting_Holes:MountingHole_2.7mm_M2.5_Pad_Via" H 4400 6850 60  0001 C CNN
F 3 "" H 4400 6850 60  0001 C CNN
	1    4400 6850
	0    -1   -1   0   
$EndComp
$Comp
L MEC MEC2
U 1 1
P 4750 6850
F 0 "MEC2" V 4900 6850 60  0000 C CNN
F 1 "D2.7" H 4750 7000 60  0000 C CNN
F 2 "Mounting_Holes:MountingHole_2.7mm_M2.5_Pad_Via" H 4750 6850 60  0001 C CNN
F 3 "" H 4750 6850 60  0001 C CNN
	1    4750 6850
	0    -1   -1   0   
$EndComp
$Comp
L MEC MEC3
U 1 1
P 5050 6850
F 0 "MEC3" V 5200 6850 60  0000 C CNN
F 1 "D2.7" H 5050 7000 60  0000 C CNN
F 2 "Mounting_Holes:MountingHole_2.7mm_M2.5_Pad_Via" H 5050 6850 60  0001 C CNN
F 3 "" H 5050 6850 60  0001 C CNN
	1    5050 6850
	0    -1   -1   0   
$EndComp
$Comp
L MEC MEC4
U 1 1
P 5350 6850
F 0 "MEC4" V 5500 6850 60  0000 C CNN
F 1 "D2.7" H 5350 7000 60  0000 C CNN
F 2 "Mounting_Holes:MountingHole_2.7mm_M2.5_Pad_Via" H 5350 6850 60  0001 C CNN
F 3 "" H 5350 6850 60  0001 C CNN
	1    5350 6850
	0    -1   -1   0   
$EndComp
$Comp
L GND #PWR026
U 1 1
P 4400 7000
F 0 "#PWR026" H 4400 6750 50  0001 C CNN
F 1 "GND" H 4400 6850 50  0000 C CNN
F 2 "" H 4400 7000 50  0000 C CNN
F 3 "" H 4400 7000 50  0000 C CNN
	1    4400 7000
	1    0    0    -1  
$EndComp
$Comp
L GND #PWR027
U 1 1
P 4750 7000
F 0 "#PWR027" H 4750 6750 50  0001 C CNN
F 1 "GND" H 4750 6850 50  0000 C CNN
F 2 "" H 4750 7000 50  0000 C CNN
F 3 "" H 4750 7000 50  0000 C CNN
	1    4750 7000
	1    0    0    -1  
$EndComp
$Comp
L GND #PWR028
U 1 1
P 5050 7000
F 0 "#PWR028" H 5050 6750 50  0001 C CNN
F 1 "GND" H 5050 6850 50  0000 C CNN
F 2 "" H 5050 7000 50  0000 C CNN
F 3 "" H 5050 7000 50  0000 C CNN
	1    5050 7000
	1    0    0    -1  
$EndComp
$Comp
L GND #PWR029
U 1 1
P 5350 7000
F 0 "#PWR029" H 5350 6750 50  0001 C CNN
F 1 "GND" H 5350 6850 50  0000 C CNN
F 2 "" H 5350 7000 50  0000 C CNN
F 3 "" H 5350 7000 50  0000 C CNN
	1    5350 7000
	1    0    0    -1  
$EndComp
$Comp
L REF REF1
U 1 1
P 5850 6850
F 0 "REF1" H 5850 6750 60  0000 C CNN
F 1 "REF" H 5850 6950 60  0000 C CNN
F 2 "Fiducials:Fiducial_1mm_Dia_2.54mm_Outer_CopperBottom" H 5850 6850 60  0001 C CNN
F 3 "" H 5850 6850 60  0001 C CNN
	1    5850 6850
	1    0    0    -1  
$EndComp
$Comp
L REF REF2
U 1 1
P 6100 6850
F 0 "REF2" H 6100 6750 60  0000 C CNN
F 1 "REF" H 6100 6950 60  0000 C CNN
F 2 "Fiducials:Fiducial_1mm_Dia_2.54mm_Outer_CopperBottom" H 6100 6850 60  0001 C CNN
F 3 "" H 6100 6850 60  0001 C CNN
	1    6100 6850
	1    0    0    -1  
$EndComp
$Comp
L Si7997DP Q3
U 2 1
P 8950 1600
F 0 "Q3" H 9200 1675 50  0000 L CNN
F 1 "Si7997DP" H 9200 1600 50  0000 L CNN
F 2 "_std:PowerPak-SO8_5.15x6.15mm_Pitch1.27mm" H 9200 1525 50  0001 L CNN
F 3 "" H 8950 1600 50  0000 L CNN
	2    8950 1600
	0    1    -1   0   
$EndComp
Wire Wire Line
	8900 1800 8900 2400
Connection ~ 8900 2400
Wire Wire Line
	9150 1500 9350 1500
Connection ~ 9350 1900
Wire Wire Line
	9150 1400 9350 1400
Connection ~ 9350 1500
Wire Wire Line
	8750 1500 8500 1500
Text Notes 5600 1900 0    60   ~ 0
Alarm at 13.5V\nAutomatic cut-off at 12V\nVcomp LTC2952 = 0.5V
$EndSCHEMATC
